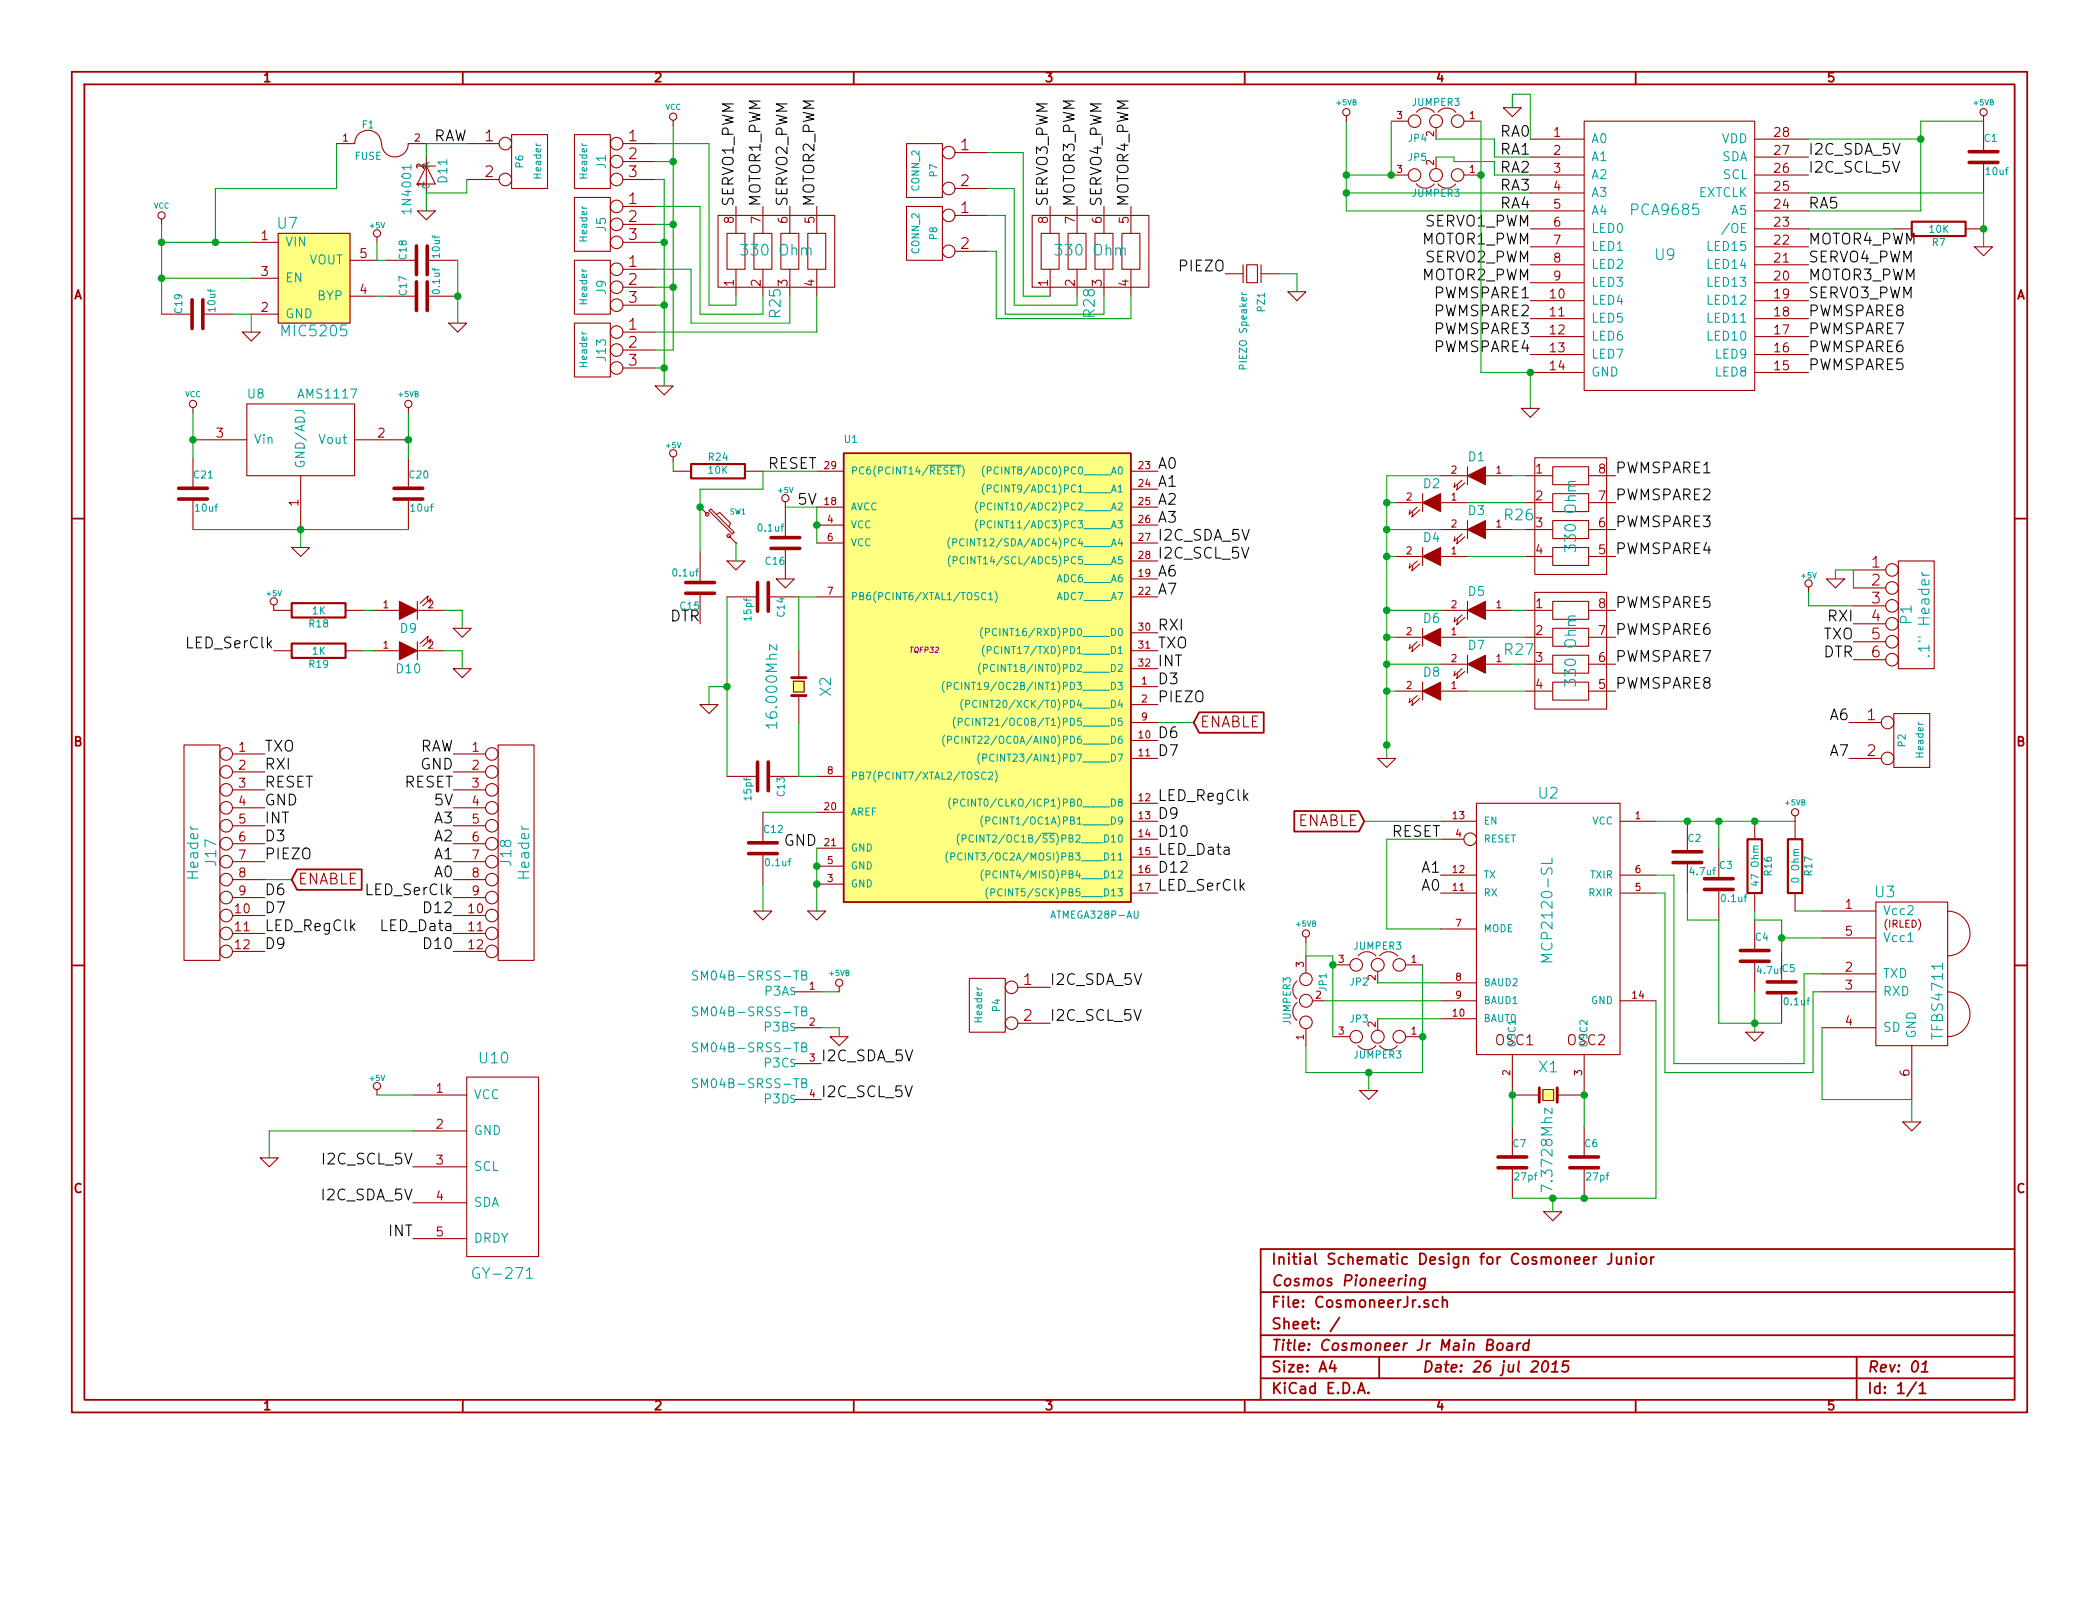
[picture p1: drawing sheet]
EESchema Schematic File Version 2
LIBS:CosmoneerJr
LIBS:diode
LIBS:CosmoneerJr-cache
EELAYER 27 0
EELAYER END
$Descr A4 11693 8268
encoding utf-8
Sheet 1 1
Title "Cosmoneer Jr Main Board"
Date "26 jul 2015"
Rev "01"
Comp "Cosmos Pioneering"
Comment1 "Initial Schematic Design for Cosmoneer Junior"
Comment2 ""
Comment3 ""
Comment4 ""
$EndDescr
$Comp
L MIC5205 U7
U 1 1
P 1750 1550
F 0 "U7" H 1600 1850 60  0000 C CNN
F 1 "MIC5205" H 1750 1250 60  0000 C CNN
F 2 "~" H 1750 1550 60  0000 C CNN
F 3 "~" H 1750 1550 60  0000 C CNN
	1    1750 1550
	1    0    0    -1  
$EndComp
$Comp
L C C7
U 1 1
P 8425 6475
F 0 "C7" H 8425 6575 40  0000 L CNN
F 1 "27pf" H 8431 6390 40  0000 L CNN
F 2 "~" H 8463 6325 30  0000 C CNN
F 3 "~" H 8425 6475 60  0000 C CNN
	1    8425 6475
	1    0    0    -1  
$EndComp
$Comp
L LED D1
U 1 1
P 8225 2650
F 0 "D1" H 8225 2750 50  0000 C CNN
F 1 "LED" H 8225 2550 50  0001 C CNN
F 2 "~" H 8225 2650 60  0000 C CNN
F 3 "~" H 8225 2650 60  0000 C CNN
	1    8225 2650
	-1   0    0    -1  
$EndComp
$Comp
L CONN_3 J1
U 1 1
P 3300 900
F 0 "J1" V 3250 900 50  0000 C CNN
F 1 "Header" V 3350 900 40  0000 C CNN
F 2 "" H 3300 900 60  0000 C CNN
F 3 "" H 3300 900 60  0000 C CNN
	1    3300 900 
	-1   0    0    -1  
$EndComp
$Comp
L PCA9685 U9
U 1 1
P 9275 1425
F 0 "U9" H 9275 1425 60  0000 C CNN
F 1 "PCA9685" H 9275 1675 60  0000 C CNN
F 2 "" H 9275 1425 60  0000 C CNN
F 3 "" H 9275 1425 60  0000 C CNN
	1    9275 1425
	1    0    0    -1  
$EndComp
$Comp
L CONN_6 P1
U 1 1
P 10675 3425
F 0 "P1" V 10625 3425 60  0000 C CNN
F 1 ".1\" Header" V 10725 3425 60  0000 C CNN
F 2 "" H 10675 3425 60  0000 C CNN
F 3 "" H 10675 3425 60  0000 C CNN
	1    10675 3425
	1    0    0    -1  
$EndComp
$Comp
L PIEZO PZ1
U 1 1
P 6975 1525
F 0 "PZ1" H 7075 1575 40  0000 L CNN
F 1 "PIEZO Speaker" H 7075 1475 40  0000 L CNN
F 2 "" H 6975 1525 60  0000 C CNN
F 3 "" H 6975 1525 60  0000 C CNN
	1    6975 1525
	0    1    1    0   
$EndComp
$Comp
L SW_PUSH_SMALL SW1
U 1 1
P 4000 2925
F 0 "SW1" H 4111 2996 30  0000 C CNN
F 1 "SW_PUSH_SMALL" H 4000 2846 30  0001 C CNN
F 2 "~" H 4000 2925 60  0000 C CNN
F 3 "~" H 4000 2925 60  0000 C CNN
	1    4000 2925
	1    0    0    -1  
$EndComp
$Comp
L SM04B-SRSS-TB P3
U 1 1
P 4475 5525
F 0 "P3" H 4575 5495 50  0000 L BNN
F 1 "SM04B-SRSS-TB" H 4445 5580 50  0000 L BNN
F 2 "con-jst2-SM04B-SRSS-TB" H 4475 5675 50  0001 C CNN
F 3 "" H 4475 5525 60  0000 C CNN
	1    4475 5525
	-1   0    0    -1  
$EndComp
$Comp
L SM04B-SRSS-TB P3
U 2 1
P 4475 5725
F 0 "P3" H 4575 5695 50  0000 L BNN
F 1 "SM04B-SRSS-TB" H 4445 5780 50  0000 L BNN
F 2 "con-jst2-SM04B-SRSS-TB" H 4475 5875 50  0001 C CNN
F 3 "" H 4475 5725 60  0000 C CNN
	2    4475 5725
	-1   0    0    -1  
$EndComp
$Comp
L SM04B-SRSS-TB P3
U 3 1
P 4475 5925
F 0 "P3" H 4575 5895 50  0000 L BNN
F 1 "SM04B-SRSS-TB" H 4445 5980 50  0000 L BNN
F 2 "con-jst2-SM04B-SRSS-TB" H 4475 6075 50  0001 C CNN
F 3 "" H 4475 5925 60  0000 C CNN
	3    4475 5925
	-1   0    0    -1  
$EndComp
$Comp
L SM04B-SRSS-TB P3
U 4 1
P 4475 6125
F 0 "P3" H 4575 6095 50  0000 L BNN
F 1 "SM04B-SRSS-TB" H 4445 6180 50  0000 L BNN
F 2 "con-jst2-SM04B-SRSS-TB" H 4475 6275 50  0001 C CNN
F 3 "" H 4475 6125 60  0000 C CNN
	4    4475 6125
	-1   0    0    -1  
$EndComp
$Comp
L AMS1117 U8
U 1 1
P 1675 2450
F 0 "U8" H 1425 2700 50  0000 C CNN
F 1 "AMS1117" H 1825 2700 50  0000 C CNN
F 2 "" V 1625 2200 60  0000 C CNN
F 3 "" V 1625 2200 60  0000 C CNN
	1    1675 2450
	1    0    0    -1  
$EndComp
$Comp
L ATMEGA328P-AU U1
U 1 1
P 5450 3725
F 0 "U1" H 4700 4975 40  0000 L BNN
F 1 "ATMEGA328P-AU" H 5850 2325 40  0000 L BNN
F 2 "TQFP32" H 5150 3825 30  0000 C CIN
F 3 "" H 5150 3825 60  0000 C CNN
	1    5450 3725
	1    0    0    -1  
$EndComp
$Comp
L CRYSTAL2 X1
U 1 1
P 8625 6100
F 0 "X1" H 8625 6250 60  0000 C CNN
F 1 "7.3728Mhz" V 8625 5793 60  0000 C CNN
F 2 "~" H 8845 6200 60  0000 C CNN
F 3 "~" H 8845 6200 60  0000 C CNN
	1    8625 6100
	1    0    0    -1  
$EndComp
$Comp
L CRYSTAL2 X2
U 1 1
P 4450 3825
F 0 "X2" H 4450 3975 60  0000 C CNN
F 1 "16.000Mhz" H 4450 3675 60  0000 C CNN
F 2 "~" H 4670 3925 60  0000 C CNN
F 3 "~" H 4670 3925 60  0000 C CNN
	1    4450 3825
	0    1    1    0   
$EndComp
$Comp
L C C14
U 1 1
P 4250 3325
F 0 "C14" H 4250 3425 40  0000 L CNN
F 1 "15pf" H 4256 3240 40  0000 L CNN
F 2 "~" H 4288 3175 30  0000 C CNN
F 3 "~" H 4250 3325 60  0000 C CNN
	1    4250 3325
	0    1    1    0   
$EndComp
$Comp
L C C13
U 1 1
P 4250 4325
F 0 "C13" H 4250 4425 40  0000 L CNN
F 1 "15pf" H 4256 4240 40  0000 L CNN
F 2 "~" H 4288 4175 30  0000 C CNN
F 3 "~" H 4250 4325 60  0000 C CNN
	1    4250 4325
	0    1    1    0   
$EndComp
$Comp
L GND #PWR01
U 1 1
P 3950 3925
F 0 "#PWR01" H 3950 3925 30  0001 C CNN
F 1 "GND" H 3950 3855 30  0001 C CNN
F 2 "" H 3950 3925 60  0000 C CNN
F 3 "" H 3950 3925 60  0000 C CNN
	1    3950 3925
	1    0    0    -1  
$EndComp
$Comp
L TFBS4711 U3
U 1 1
P 10700 5425
F 0 "U3" H 10500 5875 60  0000 C CNN
F 1 "TFBS4711" V 10800 5275 60  0000 C CNN
F 2 "~" H 10800 5275 60  0000 C CNN
F 3 "~" H 10800 5275 60  0000 C CNN
	1    10700 5425
	1    0    0    -1  
$EndComp
$Comp
L LED D2
U 1 1
P 7975 2800
F 0 "D2" H 7975 2900 50  0000 C CNN
F 1 "LED" H 7975 2700 50  0001 C CNN
F 2 "~" H 7975 2800 60  0000 C CNN
F 3 "~" H 7975 2800 60  0000 C CNN
	1    7975 2800
	-1   0    0    -1  
$EndComp
$Comp
L LED D3
U 1 1
P 8225 2950
F 0 "D3" H 8225 3050 50  0000 C CNN
F 1 "LED" H 8225 2850 50  0001 C CNN
F 2 "~" H 8225 2950 60  0000 C CNN
F 3 "~" H 8225 2950 60  0000 C CNN
	1    8225 2950
	-1   0    0    -1  
$EndComp
$Comp
L LED D4
U 1 1
P 7975 3100
F 0 "D4" H 7975 3200 50  0000 C CNN
F 1 "LED" H 7975 3000 50  0001 C CNN
F 2 "~" H 7975 3100 60  0000 C CNN
F 3 "~" H 7975 3100 60  0000 C CNN
	1    7975 3100
	-1   0    0    -1  
$EndComp
$Comp
L LED D5
U 1 1
P 8225 3400
F 0 "D5" H 8225 3500 50  0000 C CNN
F 1 "LED" H 8225 3300 50  0001 C CNN
F 2 "~" H 8225 3400 60  0000 C CNN
F 3 "~" H 8225 3400 60  0000 C CNN
	1    8225 3400
	-1   0    0    -1  
$EndComp
$Comp
L LED D6
U 1 1
P 7975 3550
F 0 "D6" H 7975 3650 50  0000 C CNN
F 1 "LED" H 7975 3450 50  0001 C CNN
F 2 "~" H 7975 3550 60  0000 C CNN
F 3 "~" H 7975 3550 60  0000 C CNN
	1    7975 3550
	-1   0    0    -1  
$EndComp
$Comp
L LED D7
U 1 1
P 8225 3700
F 0 "D7" H 8225 3800 50  0000 C CNN
F 1 "LED" H 8225 3600 50  0001 C CNN
F 2 "~" H 8225 3700 60  0000 C CNN
F 3 "~" H 8225 3700 60  0000 C CNN
	1    8225 3700
	-1   0    0    -1  
$EndComp
$Comp
L LED D8
U 1 1
P 7975 3850
F 0 "D8" H 7975 3950 50  0000 C CNN
F 1 "LED" H 7975 3750 50  0001 C CNN
F 2 "~" H 7975 3850 60  0000 C CNN
F 3 "~" H 7975 3850 60  0000 C CNN
	1    7975 3850
	-1   0    0    -1  
$EndComp
$Comp
L GND #PWR02
U 1 1
P 7725 4225
F 0 "#PWR02" H 7725 4225 30  0001 C CNN
F 1 "GND" H 7725 4155 30  0001 C CNN
F 2 "" H 7725 4225 60  0000 C CNN
F 3 "" H 7725 4225 60  0000 C CNN
	1    7725 4225
	1    0    0    -1  
$EndComp
Text Label 6450 4775 0    60   ~ 0
LED_Data
Text Label 6450 4475 0    60   ~ 0
LED_RegClk
Text Label 6450 4975 0    60   ~ 0
LED_SerClk
$Comp
L C C6
U 1 1
P 8825 6475
F 0 "C6" H 8825 6575 40  0000 L CNN
F 1 "27pf" H 8831 6390 40  0000 L CNN
F 2 "~" H 8863 6325 30  0000 C CNN
F 3 "~" H 8825 6475 60  0000 C CNN
	1    8825 6475
	1    0    0    -1  
$EndComp
$Comp
L R R16
U 1 1
P 9775 4825
F 0 "R16" V 9855 4825 40  0000 C CNN
F 1 "47 Ohm" V 9782 4826 40  0000 C CNN
F 2 "~" V 9705 4825 30  0000 C CNN
F 3 "~" H 9775 4825 30  0000 C CNN
	1    9775 4825
	1    0    0    -1  
$EndComp
$Comp
L JUMPER3 JP1
U 1 1
P 7275 5575
F 0 "JP1" H 7325 5475 40  0000 L CNN
F 1 "JUMPER3" H 7275 5675 40  0000 C CNN
F 2 "~" H 7275 5575 60  0000 C CNN
F 3 "~" H 7275 5575 60  0000 C CNN
	1    7275 5575
	0    -1   -1   0   
$EndComp
$Comp
L GND #PWR03
U 1 1
P 7625 6075
F 0 "#PWR03" H 7625 6075 30  0001 C CNN
F 1 "GND" H 7625 6005 30  0001 C CNN
F 2 "" H 7625 6075 60  0000 C CNN
F 3 "" H 7625 6075 60  0000 C CNN
	1    7625 6075
	1    0    0    -1  
$EndComp
$Comp
L GND #PWR04
U 1 1
P 8650 6750
F 0 "#PWR04" H 8650 6750 30  0001 C CNN
F 1 "GND" H 8650 6680 30  0001 C CNN
F 2 "" H 8650 6750 60  0000 C CNN
F 3 "" H 8650 6750 60  0000 C CNN
	1    8650 6750
	1    0    0    -1  
$EndComp
$Comp
L GND #PWR05
U 1 1
P 10650 6250
F 0 "#PWR05" H 10650 6250 30  0001 C CNN
F 1 "GND" H 10650 6180 30  0001 C CNN
F 2 "" H 10650 6250 60  0000 C CNN
F 3 "" H 10650 6250 60  0000 C CNN
	1    10650 6250
	1    0    0    -1  
$EndComp
$Comp
L C C4
U 1 1
P 9775 5325
F 0 "C4" H 9775 5425 40  0000 L CNN
F 1 "4.7uf" H 9781 5240 40  0000 L CNN
F 2 "~" H 9813 5175 30  0000 C CNN
F 3 "~" H 9775 5325 60  0000 C CNN
	1    9775 5325
	1    0    0    -1  
$EndComp
$Comp
L C C5
U 1 1
P 9925 5500
F 0 "C5" H 9925 5600 40  0000 L CNN
F 1 "0.1uf" H 9931 5415 40  0000 L CNN
F 2 "~" H 9963 5350 30  0000 C CNN
F 3 "~" H 9925 5500 60  0000 C CNN
	1    9925 5500
	1    0    0    -1  
$EndComp
$Comp
L GND #PWR06
U 1 1
P 9775 5750
F 0 "#PWR06" H 9775 5750 30  0001 C CNN
F 1 "GND" H 9775 5680 30  0001 C CNN
F 2 "" H 9775 5750 60  0000 C CNN
F 3 "" H 9775 5750 60  0000 C CNN
	1    9775 5750
	1    0    0    -1  
$EndComp
$Comp
L R R17
U 1 1
P 10000 4825
F 0 "R17" V 10080 4825 40  0000 C CNN
F 1 "0 Ohm" V 10007 4826 40  0000 C CNN
F 2 "~" V 9930 4825 30  0000 C CNN
F 3 "~" H 10000 4825 30  0000 C CNN
	1    10000 4825
	1    0    0    -1  
$EndComp
$Comp
L JUMPER3 JP2
U 1 1
P 7675 5375
F 0 "JP2" H 7725 5275 40  0000 L CNN
F 1 "JUMPER3" H 7675 5475 40  0000 C CNN
F 2 "~" H 7675 5375 60  0000 C CNN
F 3 "~" H 7675 5375 60  0000 C CNN
	1    7675 5375
	-1   0    0    -1  
$EndComp
$Comp
L JUMPER3 JP3
U 1 1
P 7675 5775
F 0 "JP3" H 7725 5675 40  0000 L CNN
F 1 "JUMPER3" H 7675 5875 40  0000 C CNN
F 2 "~" H 7675 5775 60  0000 C CNN
F 3 "~" H 7675 5775 60  0000 C CNN
	1    7675 5775
	-1   0    0    1   
$EndComp
$Comp
L C C2
U 1 1
P 9400 4775
F 0 "C2" H 9400 4875 40  0000 L CNN
F 1 "4.7uf" H 9406 4690 40  0000 L CNN
F 2 "~" H 9438 4625 30  0000 C CNN
F 3 "~" H 9400 4775 60  0000 C CNN
	1    9400 4775
	1    0    0    -1  
$EndComp
$Comp
L C C3
U 1 1
P 9575 4925
F 0 "C3" H 9575 5025 40  0000 L CNN
F 1 "0.1uf" H 9581 4840 40  0000 L CNN
F 2 "~" H 9613 4775 30  0000 C CNN
F 3 "~" H 9575 4925 60  0000 C CNN
	1    9575 4925
	1    0    0    -1  
$EndComp
Text Label 8025 4875 2    60   ~ 0
A1
Text Label 8025 4975 2    60   ~ 0
A0
Text Label 8025 4675 2    60   ~ 0
RESET
$Comp
L C C15
U 1 1
P 3900 3275
F 0 "C15" H 3900 3375 40  0000 L CNN
F 1 "0.1uf" H 3906 3190 40  0000 L CNN
F 2 "~" H 3938 3125 30  0000 C CNN
F 3 "~" H 3900 3275 60  0000 C CNN
	1    3900 3275
	-1   0    0    1   
$EndComp
$Comp
L C C12
U 1 1
P 4250 4725
F 0 "C12" H 4250 4825 40  0000 L CNN
F 1 "0.1uf" H 4256 4640 40  0000 L CNN
F 2 "~" H 4288 4575 30  0000 C CNN
F 3 "~" H 4250 4725 60  0000 C CNN
	1    4250 4725
	1    0    0    -1  
$EndComp
$Comp
L R R24
U 1 1
P 4000 2625
F 0 "R24" V 4080 2625 40  0000 C CNN
F 1 "10K" V 4007 2626 40  0000 C CNN
F 2 "~" V 3930 2625 30  0000 C CNN
F 3 "~" H 4000 2625 30  0000 C CNN
	1    4000 2625
	0    -1   -1   0   
$EndComp
$Comp
L +5V #PWR07
U 1 1
P 4375 2825
F 0 "#PWR07" H 4375 2915 20  0001 C CNN
F 1 "+5V" H 4375 2915 30  0000 C CNN
F 2 "" H 4375 2825 60  0000 C CNN
F 3 "" H 4375 2825 60  0000 C CNN
	1    4375 2825
	1    0    0    -1  
$EndComp
Text Label 4550 2625 2    60   ~ 0
RESET
$Comp
L GND #PWR08
U 1 1
P 4550 5075
F 0 "#PWR08" H 4550 5075 30  0001 C CNN
F 1 "GND" H 4550 5005 30  0001 C CNN
F 2 "" H 4550 5075 60  0000 C CNN
F 3 "" H 4550 5075 60  0000 C CNN
	1    4550 5075
	1    0    0    -1  
$EndComp
$Comp
L GND #PWR09
U 1 1
P 4250 5075
F 0 "#PWR09" H 4250 5075 30  0001 C CNN
F 1 "GND" H 4250 5005 30  0001 C CNN
F 2 "" H 4250 5075 60  0000 C CNN
F 3 "" H 4250 5075 60  0000 C CNN
	1    4250 5075
	1    0    0    -1  
$EndComp
$Comp
L GND #PWR010
U 1 1
P 4100 3125
F 0 "#PWR010" H 4100 3125 30  0001 C CNN
F 1 "GND" H 4100 3055 30  0001 C CNN
F 2 "" H 4100 3125 60  0000 C CNN
F 3 "" H 4100 3125 60  0000 C CNN
	1    4100 3125
	1    0    0    -1  
$EndComp
Text Label 3900 3475 2    60   ~ 0
DTR
$Comp
L GND #PWR011
U 1 1
P 4375 3225
F 0 "#PWR011" H 4375 3225 30  0001 C CNN
F 1 "GND" H 4375 3155 30  0001 C CNN
F 2 "" H 4375 3225 60  0000 C CNN
F 3 "" H 4375 3225 60  0000 C CNN
	1    4375 3225
	1    0    0    -1  
$EndComp
$Comp
L +5V #PWR012
U 1 1
P 3750 2575
F 0 "#PWR012" H 3750 2665 20  0001 C CNN
F 1 "+5V" H 3750 2665 30  0000 C CNN
F 2 "" H 3750 2575 60  0000 C CNN
F 3 "" H 3750 2575 60  0000 C CNN
	1    3750 2575
	1    0    0    -1  
$EndComp
$Comp
L GND #PWR013
U 1 1
P 7225 1625
F 0 "#PWR013" H 7225 1625 30  0001 C CNN
F 1 "GND" H 7225 1555 30  0001 C CNN
F 2 "" H 7225 1625 60  0000 C CNN
F 3 "" H 7225 1625 60  0000 C CNN
	1    7225 1625
	1    0    0    -1  
$EndComp
Text Label 6825 1525 2    60   ~ 0
PIEZO
Text Label 6450 3925 0    60   ~ 0
PIEZO
Text Label 6450 3025 0    60   ~ 0
I2C_SDA_5V
Text Label 6450 3125 0    60   ~ 0
I2C_SCL_5V
$Comp
L LED D10
U 1 1
P 2275 3625
F 0 "D10" H 2275 3725 50  0000 C CNN
F 1 "LED" H 2275 3525 50  0001 C CNN
F 2 "~" H 2275 3625 60  0000 C CNN
F 3 "~" H 2275 3625 60  0000 C CNN
	1    2275 3625
	1    0    0    1   
$EndComp
$Comp
L GND #PWR014
U 1 1
P 2575 3725
F 0 "#PWR014" H 2575 3725 30  0001 C CNN
F 1 "GND" H 2575 3655 30  0001 C CNN
F 2 "" H 2575 3725 60  0000 C CNN
F 3 "" H 2575 3725 60  0000 C CNN
	1    2575 3725
	1    0    0    -1  
$EndComp
$Comp
L R R19
U 1 1
P 1775 3625
F 0 "R19" V 1855 3625 40  0000 C CNN
F 1 "1K" V 1782 3626 40  0000 C CNN
F 2 "~" V 1705 3625 30  0000 C CNN
F 3 "~" H 1775 3625 30  0000 C CNN
	1    1775 3625
	0    1    1    0   
$EndComp
Text Label 1525 3625 2    60   ~ 0
LED_SerClk
Text GLabel 7600 4575 0    60   Input ~ 0
ENABLE
$Comp
L MCP2120-SL U2
U 1 1
P 8525 5075
F 0 "U2" H 8625 5725 60  0000 C CNN
F 1 "MCP2120-SL" V 8625 5075 60  0000 C CNN
F 2 "" H 8625 5075 60  0000 C CNN
F 3 "" H 8625 5075 60  0000 C CNN
	1    8525 5075
	1    0    0    -1  
$EndComp
Text GLabel 6650 4025 2    60   Input ~ 0
ENABLE
$Comp
L CONN_3 J5
U 1 1
P 3300 1250
F 0 "J5" V 3250 1250 50  0000 C CNN
F 1 "Header" V 3350 1250 40  0000 C CNN
F 2 "" H 3300 1250 60  0000 C CNN
F 3 "" H 3300 1250 60  0000 C CNN
	1    3300 1250
	-1   0    0    -1  
$EndComp
$Comp
L CONN_3 J9
U 1 1
P 3300 1600
F 0 "J9" V 3250 1600 50  0000 C CNN
F 1 "Header" V 3350 1600 40  0000 C CNN
F 2 "" H 3300 1600 60  0000 C CNN
F 3 "" H 3300 1600 60  0000 C CNN
	1    3300 1600
	-1   0    0    -1  
$EndComp
$Comp
L CONN_3 J13
U 1 1
P 3300 1950
F 0 "J13" V 3250 1950 50  0000 C CNN
F 1 "Header" V 3350 1950 40  0000 C CNN
F 2 "" H 3300 1950 60  0000 C CNN
F 3 "" H 3300 1950 60  0000 C CNN
	1    3300 1950
	-1   0    0    -1  
$EndComp
Text Label 6450 3725 0    60   ~ 0
INT
$Comp
L C C18
U 1 1
P 2350 1450
F 0 "C18" H 2350 1550 40  0000 L CNN
F 1 "10uf" H 2356 1365 40  0000 L CNN
F 2 "~" H 2388 1300 30  0000 C CNN
F 3 "~" H 2350 1450 60  0000 C CNN
	1    2350 1450
	0    -1   -1   0   
$EndComp
$Comp
L C C17
U 1 1
P 2350 1650
F 0 "C17" H 2350 1750 40  0000 L CNN
F 1 "0.1uf" H 2356 1565 40  0000 L CNN
F 2 "~" H 2388 1500 30  0000 C CNN
F 3 "~" H 2350 1650 60  0000 C CNN
	1    2350 1650
	0    -1   -1   0   
$EndComp
$Comp
L GND #PWR015
U 1 1
P 2550 1800
F 0 "#PWR015" H 2550 1800 30  0001 C CNN
F 1 "GND" H 2550 1730 30  0001 C CNN
F 2 "" H 2550 1800 60  0000 C CNN
F 3 "" H 2550 1800 60  0000 C CNN
	1    2550 1800
	1    0    0    -1  
$EndComp
$Comp
L C C19
U 1 1
P 1100 1750
F 0 "C19" H 1100 1850 40  0000 L CNN
F 1 "10uf" H 1106 1665 40  0000 L CNN
F 2 "~" H 1138 1600 30  0000 C CNN
F 3 "~" H 1100 1750 60  0000 C CNN
	1    1100 1750
	0    -1   -1   0   
$EndComp
$Comp
L GND #PWR016
U 1 1
P 1400 1850
F 0 "#PWR016" H 1400 1850 30  0001 C CNN
F 1 "GND" H 1400 1780 30  0001 C CNN
F 2 "" H 1400 1850 60  0000 C CNN
F 3 "" H 1400 1850 60  0000 C CNN
	1    1400 1850
	1    0    0    -1  
$EndComp
$Comp
L VCC #PWR017
U 1 1
P 900 1250
F 0 "#PWR017" H 900 1350 30  0001 C CNN
F 1 "VCC" H 900 1350 30  0000 C CNN
F 2 "" H 900 1250 60  0000 C CNN
F 3 "" H 900 1250 60  0000 C CNN
	1    900  1250
	1    0    0    -1  
$EndComp
$Comp
L C C21
U 1 1
P 1075 2750
F 0 "C21" H 1075 2850 40  0000 L CNN
F 1 "10uf" H 1081 2665 40  0000 L CNN
F 2 "~" H 1113 2600 30  0000 C CNN
F 3 "~" H 1075 2750 60  0000 C CNN
	1    1075 2750
	1    0    0    -1  
$EndComp
$Comp
L C C20
U 1 1
P 2275 2750
F 0 "C20" H 2275 2850 40  0000 L CNN
F 1 "10uf" H 2281 2665 40  0000 L CNN
F 2 "~" H 2313 2600 30  0000 C CNN
F 3 "~" H 2275 2750 60  0000 C CNN
	1    2275 2750
	1    0    0    -1  
$EndComp
$Comp
L GND #PWR018
U 1 1
P 1675 3050
F 0 "#PWR018" H 1675 3050 30  0001 C CNN
F 1 "GND" H 1675 2980 30  0001 C CNN
F 2 "" H 1675 3050 60  0000 C CNN
F 3 "" H 1675 3050 60  0000 C CNN
	1    1675 3050
	1    0    0    -1  
$EndComp
$Comp
L VCC #PWR019
U 1 1
P 1075 2300
F 0 "#PWR019" H 1075 2400 30  0001 C CNN
F 1 "VCC" H 1075 2400 30  0000 C CNN
F 2 "" H 1075 2300 60  0000 C CNN
F 3 "" H 1075 2300 60  0000 C CNN
	1    1075 2300
	1    0    0    -1  
$EndComp
$Comp
L +5V #PWR020
U 1 1
P 2100 1350
F 0 "#PWR020" H 2100 1440 20  0001 C CNN
F 1 "+5V" H 2100 1440 30  0000 C CNN
F 2 "" H 2100 1350 60  0000 C CNN
F 3 "" H 2100 1350 60  0000 C CNN
	1    2100 1350
	1    0    0    -1  
$EndComp
$Comp
L RES_NET4 R25
U 1 1
P 4325 1400
F 0 "R25" V 4325 1110 60  0000 C CNN
F 1 "330 Ohm" H 4325 1400 60  0000 C CNN
F 2 "" H 4325 1400 60  0000 C CNN
F 3 "" H 4325 1400 60  0000 C CNN
	1    4325 1400
	1    0    0    -1  
$EndComp
$Comp
L GND #PWR021
U 1 1
P 3700 2150
F 0 "#PWR021" H 3700 2150 30  0001 C CNN
F 1 "GND" H 3700 2080 30  0001 C CNN
F 2 "" H 3700 2150 60  0000 C CNN
F 3 "" H 3700 2150 60  0000 C CNN
	1    3700 2150
	1    0    0    -1  
$EndComp
Text Label 4100 1150 1    60   ~ 0
SERVO1_PWM
Text Label 4250 1150 1    60   ~ 0
MOTOR1_PWM
Text Label 9000 2650 0    60   ~ 0
PWMSPARE1
Text Label 9000 2800 0    60   ~ 0
PWMSPARE2
$Comp
L RES_NET4 R26
U 1 1
P 8750 2875
F 0 "R26" V 8750 2586 60  0000 C CNN
F 1 "330 Ohm" H 8750 2875 60  0000 C CNN
F 2 "" H 8750 2875 60  0000 C CNN
F 3 "" H 8750 2875 60  0000 C CNN
	1    8750 2875
	0    1    1    0   
$EndComp
Text Label 4400 1150 1    60   ~ 0
SERVO2_PWM
Text Label 4550 1150 1    60   ~ 0
MOTOR2_PWM
Text Label 9000 2950 0    60   ~ 0
PWMSPARE3
Text Label 9000 3100 0    60   ~ 0
PWMSPARE4
$Comp
L VCC #PWR022
U 1 1
P 3750 700
F 0 "#PWR022" H 3750 800 30  0001 C CNN
F 1 "VCC" H 3750 800 30  0000 C CNN
F 2 "" H 3750 700 60  0000 C CNN
F 3 "" H 3750 700 60  0000 C CNN
	1    3750 700 
	1    0    0    -1  
$EndComp
$Comp
L RES_NET4 R27
U 1 1
P 8750 3625
F 0 "R27" V 8750 3336 60  0000 C CNN
F 1 "330 Ohm" H 8750 3625 60  0000 C CNN
F 2 "" H 8750 3625 60  0000 C CNN
F 3 "" H 8750 3625 60  0000 C CNN
	1    8750 3625
	0    1    1    0   
$EndComp
Text Label 9000 3400 0    60   ~ 0
PWMSPARE5
Text Label 9000 3550 0    60   ~ 0
PWMSPARE6
Text Label 9000 3700 0    60   ~ 0
PWMSPARE7
Text Label 9000 3850 0    60   ~ 0
PWMSPARE8
Text Label 8525 1275 2    60   ~ 0
SERVO1_PWM
Text Label 8525 1375 2    60   ~ 0
MOTOR1_PWM
Text Label 8525 1675 2    60   ~ 0
PWMSPARE1
Text Label 8525 1775 2    60   ~ 0
PWMSPARE2
Text Label 8525 1475 2    60   ~ 0
SERVO2_PWM
Text Label 8525 1575 2    60   ~ 0
MOTOR2_PWM
Text Label 8525 1875 2    60   ~ 0
PWMSPARE3
Text Label 8525 1975 2    60   ~ 0
PWMSPARE4
Text Label 10075 1675 0    60   ~ 0
SERVO3_PWM
Text Label 10075 1575 0    60   ~ 0
MOTOR3_PWM
Text Label 10075 2075 0    60   ~ 0
PWMSPARE5
Text Label 10075 1975 0    60   ~ 0
PWMSPARE6
Text Label 10075 1475 0    60   ~ 0
SERVO4_PWM
Text Label 10075 1375 0    60   ~ 0
MOTOR4_PWM
Text Label 10075 1875 0    60   ~ 0
PWMSPARE7
Text Label 10075 1775 0    60   ~ 0
PWMSPARE8
$Comp
L GND #PWR023
U 1 1
P 8525 2275
F 0 "#PWR023" H 8525 2275 30  0001 C CNN
F 1 "GND" H 8525 2205 30  0001 C CNN
F 2 "" H 8525 2275 60  0000 C CNN
F 3 "" H 8525 2275 60  0000 C CNN
	1    8525 2275
	1    0    0    -1  
$EndComp
$Comp
L C C1
U 1 1
P 11050 875
F 0 "C1" H 11050 975 40  0000 L CNN
F 1 "10uf" H 11056 790 40  0000 L CNN
F 2 "~" H 11088 725 30  0000 C CNN
F 3 "~" H 11050 875 60  0000 C CNN
	1    11050 875 
	1    0    0    -1  
$EndComp
$Comp
L GND #PWR024
U 1 1
P 11050 1375
F 0 "#PWR024" H 11050 1375 30  0001 C CNN
F 1 "GND" H 11050 1305 30  0001 C CNN
F 2 "" H 11050 1375 60  0000 C CNN
F 3 "" H 11050 1375 60  0000 C CNN
	1    11050 1375
	1    0    0    -1  
$EndComp
Text Label 10075 875  0    60   ~ 0
I2C_SDA_5V
Text Label 10075 975  0    60   ~ 0
I2C_SCL_5V
$Comp
L C C16
U 1 1
P 4375 3025
F 0 "C16" H 4375 3125 40  0000 L CNN
F 1 "0.1uf" H 4381 2940 40  0000 L CNN
F 2 "~" H 4413 2875 30  0000 C CNN
F 3 "~" H 4375 3025 60  0000 C CNN
	1    4375 3025
	-1   0    0    1   
$EndComp
Text Label 6450 3525 0    60   ~ 0
RXI
Text Label 6450 3625 0    60   ~ 0
TXO
Text Label 4550 4725 2    60   ~ 0
GND
Text Label 10325 3475 2    60   ~ 0
RXI
Text Label 10325 3575 2    60   ~ 0
TXO
Text Label 10325 3675 2    60   ~ 0
DTR
$Comp
L GND #PWR025
U 1 1
P 10225 3225
F 0 "#PWR025" H 10225 3225 30  0001 C CNN
F 1 "GND" H 10225 3155 30  0001 C CNN
F 2 "" H 10225 3225 60  0000 C CNN
F 3 "" H 10225 3225 60  0000 C CNN
	1    10225 3225
	-1   0    0    -1  
$EndComp
$Comp
L +5V #PWR026
U 1 1
P 10075 3300
F 0 "#PWR026" H 10075 3390 20  0001 C CNN
F 1 "+5V" H 10075 3390 30  0000 C CNN
F 2 "" H 10075 3300 60  0000 C CNN
F 3 "" H 10075 3300 60  0000 C CNN
	1    10075 3300
	-1   0    0    -1  
$EndComp
$Comp
L GND #PWR027
U 1 1
P 4675 5775
F 0 "#PWR027" H 4675 5775 30  0001 C CNN
F 1 "GND" H 4675 5705 30  0001 C CNN
F 2 "" H 4675 5775 60  0000 C CNN
F 3 "" H 4675 5775 60  0000 C CNN
	1    4675 5775
	1    0    0    -1  
$EndComp
Text Label 4575 5925 0    60   ~ 0
I2C_SDA_5V
Text Label 4575 6125 0    60   ~ 0
I2C_SCL_5V
$Comp
L CONN_2 P6
U 1 1
P 2950 900
F 0 "P6" V 2900 900 40  0000 C CNN
F 1 "Header" V 3000 900 40  0000 C CNN
F 2 "" H 2950 900 60  0000 C CNN
F 3 "" H 2950 900 60  0000 C CNN
	1    2950 900 
	1    0    0    -1  
$EndComp
$Comp
L CONN_2 P4
U 1 1
P 5500 5600
F 0 "P4" V 5450 5600 40  0000 C CNN
F 1 "Header" V 5550 5600 40  0000 C CNN
F 2 "" H 5500 5600 60  0000 C CNN
F 3 "" H 5500 5600 60  0000 C CNN
	1    5500 5600
	-1   0    0    -1  
$EndComp
$Comp
L CONN_2 P2
U 1 1
P 10650 4125
F 0 "P2" V 10600 4125 40  0000 C CNN
F 1 "Header" V 10700 4125 40  0000 C CNN
F 2 "" H 10650 4125 60  0000 C CNN
F 3 "" H 10650 4125 60  0000 C CNN
	1    10650 4125
	1    0    0    -1  
$EndComp
Text Label 5850 5500 0    60   ~ 0
I2C_SDA_5V
Text Label 5850 5700 0    60   ~ 0
I2C_SCL_5V
Text Label 6450 3225 0    60   ~ 0
A6
Text Label 6450 3325 0    60   ~ 0
A7
Text Label 10300 4025 2    60   ~ 0
A6
Text Label 10300 4225 2    60   ~ 0
A7
$Comp
L CONN_12 J18
U 1 1
P 2875 4750
F 0 "J18" V 2825 4750 60  0000 C CNN
F 1 "Header" V 2925 4750 60  0000 C CNN
F 2 "" H 2875 4750 60  0000 C CNN
F 3 "" H 2875 4750 60  0000 C CNN
	1    2875 4750
	1    0    0    -1  
$EndComp
$Comp
L CONN_12 J17
U 1 1
P 1125 4750
F 0 "J17" V 1075 4750 60  0000 C CNN
F 1 "Header" V 1175 4750 60  0000 C CNN
F 2 "" H 1125 4750 60  0000 C CNN
F 3 "" H 1125 4750 60  0000 C CNN
	1    1125 4750
	-1   0    0    -1  
$EndComp
$Comp
L LED D9
U 1 1
P 2275 3400
F 0 "D9" H 2275 3500 50  0000 C CNN
F 1 "LED" H 2275 3300 50  0001 C CNN
F 2 "~" H 2275 3400 60  0000 C CNN
F 3 "~" H 2275 3400 60  0000 C CNN
	1    2275 3400
	1    0    0    1   
$EndComp
$Comp
L GND #PWR028
U 1 1
P 2575 3500
F 0 "#PWR028" H 2575 3500 30  0001 C CNN
F 1 "GND" H 2575 3430 30  0001 C CNN
F 2 "" H 2575 3500 60  0000 C CNN
F 3 "" H 2575 3500 60  0000 C CNN
	1    2575 3500
	1    0    0    -1  
$EndComp
$Comp
L R R18
U 1 1
P 1775 3400
F 0 "R18" V 1855 3400 40  0000 C CNN
F 1 "1K" V 1782 3401 40  0000 C CNN
F 2 "~" V 1705 3400 30  0000 C CNN
F 3 "~" H 1775 3400 30  0000 C CNN
	1    1775 3400
	0    1    1    0   
$EndComp
$Comp
L +5V #PWR029
U 1 1
P 1525 3400
F 0 "#PWR029" H 1525 3490 20  0001 C CNN
F 1 "+5V" H 1525 3490 30  0000 C CNN
F 2 "" H 1525 3400 60  0000 C CNN
F 3 "" H 1525 3400 60  0000 C CNN
	1    1525 3400
	1    0    0    -1  
$EndComp
Text Label 6450 2925 0    60   ~ 0
A3
Text Label 6450 2825 0    60   ~ 0
A2
Text Label 6450 2725 0    60   ~ 0
A1
Text Label 6450 2625 0    60   ~ 0
A0
Text Label 6450 3825 0    60   ~ 0
D3
Text Label 6450 4125 0    60   ~ 0
D6
Text Label 6450 4225 0    60   ~ 0
D7
Text Label 6450 4575 0    60   ~ 0
D9
Text Label 6450 4675 0    60   ~ 0
D10
Text Label 6450 4875 0    60   ~ 0
D12
Text Label 2525 4400 2    60   ~ 0
RESET
Text Label 2525 4300 2    60   ~ 0
GND
Text Label 4550 2825 2    60   ~ 0
5V
Text Label 2525 4500 2    60   ~ 0
5V
Text Label 2525 4600 2    60   ~ 0
A3
Text Label 2525 4700 2    60   ~ 0
A2
Text Label 2525 4800 2    60   ~ 0
A1
Text Label 2525 4900 2    60   ~ 0
A0
Text Label 2525 5000 2    60   ~ 0
LED_SerClk
Text Label 2525 5100 2    60   ~ 0
D12
Text Label 2525 5200 2    60   ~ 0
LED_Data
Text Label 2525 5300 2    60   ~ 0
D10
Text Label 2525 4200 2    60   ~ 0
RAW
Text Label 1475 4300 0    60   ~ 0
RXI
Text Label 1475 4200 0    60   ~ 0
TXO
Text Label 1475 4400 0    60   ~ 0
RESET
Text Label 1475 4500 0    60   ~ 0
GND
Text Label 1475 4600 0    60   ~ 0
INT
Text Label 1475 4700 0    60   ~ 0
D3
Text Label 1475 4800 0    60   ~ 0
PIEZO
Text GLabel 1625 4900 2    60   Input ~ 0
ENABLE
Text Label 1475 5000 0    60   ~ 0
D6
Text Label 1475 5100 0    60   ~ 0
D7
Text Label 1475 5200 0    60   ~ 0
LED_RegClk
Text Label 1475 5300 0    60   ~ 0
D9
$Comp
L GND #PWR030
U 1 1
P 2375 1175
F 0 "#PWR030" H 2375 1175 30  0001 C CNN
F 1 "GND" H 2375 1105 30  0001 C CNN
F 2 "" H 2375 1175 60  0000 C CNN
F 3 "" H 2375 1175 60  0000 C CNN
	1    2375 1175
	-1   0    0    -1  
$EndComp
Text Label 2600 800  2    60   ~ 0
RAW
Text Label 8525 775  2    60   ~ 0
RA0
Text Label 8525 875  2    60   ~ 0
RA1
Text Label 8525 975  2    60   ~ 0
RA2
Text Label 8525 1075 2    60   ~ 0
RA3
Text Label 8525 1175 2    60   ~ 0
RA4
Text Label 10075 1175 0    60   ~ 0
RA5
$Comp
L R R7
U 1 1
P 10800 1275
F 0 "R7" V 10880 1275 40  0000 C CNN
F 1 "10K" V 10807 1276 40  0000 C CNN
F 2 "~" V 10730 1275 30  0000 C CNN
F 3 "~" H 10800 1275 30  0000 C CNN
	1    10800 1275
	0    1    1    0   
$EndComp
Wire Wire Line
	7725 2650 7725 4225
Wire Wire Line
	7775 3850 7725 3850
Connection ~ 7725 4150
Wire Wire Line
	8025 3700 7725 3700
Connection ~ 7725 3850
Wire Wire Line
	7775 3550 7725 3550
Connection ~ 7725 3700
Wire Wire Line
	8025 3400 7725 3400
Connection ~ 7725 3550
Wire Wire Line
	7775 3100 7725 3100
Connection ~ 7725 3400
Wire Wire Line
	8025 2950 7725 2950
Connection ~ 7725 3100
Wire Wire Line
	7775 2800 7725 2800
Connection ~ 7725 2950
Wire Wire Line
	8025 2650 7725 2650
Connection ~ 7725 2800
Wire Wire Line
	4450 3325 4550 3325
Wire Wire Line
	4450 4325 4550 4325
Wire Wire Line
	8425 6675 9225 6675
Wire Wire Line
	8650 6675 8650 6750
Connection ~ 8650 6675
Wire Wire Line
	9225 6675 9225 5575
Connection ~ 8825 6675
Wire Wire Line
	10650 6125 10650 6250
Wire Wire Line
	10150 5725 10150 6125
Wire Wire Line
	10150 6125 10650 6125
Wire Wire Line
	9925 5125 9925 5300
Wire Wire Line
	9775 5075 9775 5125
Wire Wire Line
	9775 5525 9775 5750
Wire Wire Line
	9575 5700 9925 5700
Wire Wire Line
	9225 4975 9275 4975
Wire Wire Line
	9275 4975 9275 5975
Wire Wire Line
	9275 5975 10100 5975
Wire Wire Line
	10100 5975 10100 5525
Wire Wire Line
	10100 5525 10150 5525
Wire Wire Line
	9225 4875 9325 4875
Wire Wire Line
	9325 4875 9325 5925
Wire Wire Line
	9325 5925 10050 5925
Wire Wire Line
	10050 5925 10050 5425
Wire Wire Line
	10050 5425 10150 5425
Wire Wire Line
	9925 5225 10150 5225
Connection ~ 9925 5225
Wire Wire Line
	7675 5475 8025 5475
Wire Wire Line
	7375 5575 8025 5575
Wire Wire Line
	7675 5675 8025 5675
Wire Wire Line
	7925 5975 7925 5375
Wire Wire Line
	7275 5825 7275 5975
Wire Wire Line
	7275 5975 7925 5975
Connection ~ 7925 5775
Wire Wire Line
	7625 5975 7625 6075
Connection ~ 7625 5975
Wire Wire Line
	7425 5325 7425 5775
Wire Wire Line
	7275 5325 7425 5325
Connection ~ 7425 5375
Wire Wire Line
	9575 4575 9575 4725
Connection ~ 9575 4575
Wire Wire Line
	9400 4975 9400 5125
Wire Wire Line
	9400 5125 9575 5125
Wire Wire Line
	9575 5125 9575 5700
Connection ~ 9775 5700
Wire Wire Line
	7275 5250 7275 5325
Wire Wire Line
	8025 5175 7725 5175
Wire Wire Line
	7725 5175 7725 4675
Wire Wire Line
	7725 4675 8025 4675
Wire Wire Line
	4550 4525 4250 4525
Wire Wire Line
	4550 4725 4550 5075
Connection ~ 4550 4825
Wire Wire Line
	4550 2825 4550 3025
Connection ~ 4550 2925
Wire Wire Line
	4250 4925 4250 5075
Connection ~ 4550 4925
Wire Wire Line
	4050 3325 4050 4325
Wire Wire Line
	4050 3825 3950 3825
Wire Wire Line
	3950 3825 3950 3925
Connection ~ 4050 3825
Wire Wire Line
	4100 3025 4100 3125
Wire Wire Line
	7125 1525 7225 1525
Wire Wire Line
	7225 1525 7225 1625
Wire Wire Line
	2075 3625 2025 3625
Wire Wire Line
	2475 3625 2575 3625
Wire Wire Line
	2575 3625 2575 3725
Wire Wire Line
	8025 4575 7600 4575
Wire Wire Line
	6450 4025 6650 4025
Wire Wire Line
	2100 1450 2100 1350
Wire Wire Line
	2100 1450 2150 1450
Wire Wire Line
	2100 1650 2150 1650
Wire Wire Line
	2550 1450 2550 1800
Connection ~ 2550 1650
Wire Wire Line
	1400 1750 1400 1850
Wire Wire Line
	1400 1750 1300 1750
Wire Wire Line
	900  1250 900  1750
Wire Wire Line
	900  1350 1400 1350
Wire Wire Line
	1400 1550 900  1550
Connection ~ 900  1550
Connection ~ 900  1350
Wire Wire Line
	2275 2300 2275 2550
Connection ~ 2275 2450
Wire Wire Line
	1075 2300 1075 2550
Wire Wire Line
	1075 2950 2275 2950
Connection ~ 1675 2950
Wire Wire Line
	1675 2950 1675 3050
Wire Wire Line
	3750 700  3750 1950
Wire Wire Line
	3750 900  3650 900 
Wire Wire Line
	3750 1250 3650 1250
Connection ~ 3750 900 
Wire Wire Line
	3750 1600 3650 1600
Connection ~ 3750 1250
Wire Wire Line
	3750 1950 3650 1950
Connection ~ 3750 1600
Wire Wire Line
	3700 2050 3650 2050
Wire Wire Line
	3700 1000 3700 2150
Wire Wire Line
	3700 1700 3650 1700
Connection ~ 3700 2050
Wire Wire Line
	3700 1350 3650 1350
Connection ~ 3700 1700
Wire Wire Line
	3700 1000 3650 1000
Connection ~ 3700 1350
Wire Wire Line
	4100 1650 4100 1700
Wire Wire Line
	4100 1700 3950 1700
Wire Wire Line
	3950 1700 3950 800 
Wire Wire Line
	3950 800  3650 800 
Wire Wire Line
	4250 1650 4250 1750
Wire Wire Line
	4250 1750 3900 1750
Wire Wire Line
	3900 1750 3900 1150
Wire Wire Line
	3900 1150 3650 1150
Wire Wire Line
	4400 1650 4400 1800
Wire Wire Line
	4400 1800 3850 1800
Wire Wire Line
	3850 1800 3850 1500
Wire Wire Line
	3850 1500 3650 1500
Wire Wire Line
	4550 1650 4550 1850
Wire Wire Line
	4550 1850 3650 1850
Wire Wire Line
	8525 2075 8525 2275
Wire Wire Line
	7500 1175 8525 1175
Wire Wire Line
	7500 1075 8525 1075
Wire Wire Line
	10700 1175 10075 1175
Wire Wire Line
	7500 675  7500 1175
Connection ~ 7500 975 
Connection ~ 7500 1075
Wire Wire Line
	11050 1075 11050 1375
Wire Wire Line
	11050 1075 10075 1075
Connection ~ 11050 1275
Wire Wire Line
	10700 675  10700 1175
Wire Wire Line
	10700 675  11050 675 
Wire Wire Line
	10075 775  10700 775 
Connection ~ 10700 775 
Wire Wire Line
	3750 2625 3750 2575
Wire Wire Line
	4550 2625 4250 2625
Wire Wire Line
	4550 2825 4375 2825
Wire Wire Line
	3900 2725 3900 3075
Wire Wire Line
	3900 2725 4250 2725
Wire Wire Line
	4250 2725 4250 2625
Connection ~ 3900 2825
Wire Wire Line
	10225 3225 10225 3175
Wire Wire Line
	10225 3175 10325 3175
Wire Wire Line
	10325 3175 10325 3275
Wire Wire Line
	10075 3300 10075 3375
Wire Wire Line
	10075 3375 10325 3375
Wire Wire Line
	4575 5525 4675 5525
Wire Wire Line
	4575 5725 4675 5725
Wire Wire Line
	4675 5725 4675 5775
Wire Wire Line
	2075 3400 2025 3400
Wire Wire Line
	2475 3400 2575 3400
Wire Wire Line
	2575 3400 2575 3500
Wire Wire Line
	1625 4900 1475 4900
Wire Wire Line
	1875 800  1875 1050
Wire Wire Line
	1200 1050 1200 1350
Connection ~ 1200 1350
Wire Wire Line
	10075 1275 10550 1275
Wire Wire Line
	9775 5125 9925 5125
Wire Wire Line
	10000 5075 10150 5075
Wire Wire Line
	8825 6075 8825 6275
Connection ~ 8825 6100
Wire Wire Line
	8425 6075 8425 6275
Connection ~ 8425 6100
Wire Wire Line
	4450 4025 4450 4325
Wire Wire Line
	4450 3325 4450 3625
Wire Wire Line
	9225 4575 10000 4575
Connection ~ 9400 4575
Connection ~ 9775 4575
Wire Wire Line
	8500 2650 8425 2650
Wire Wire Line
	8500 2800 8175 2800
Wire Wire Line
	8500 2950 8425 2950
Wire Wire Line
	8500 3100 8175 3100
Wire Wire Line
	8500 3400 8425 3400
Wire Wire Line
	8500 3550 8175 3550
Wire Wire Line
	8500 3700 8425 3700
Wire Wire Line
	8500 3850 8175 3850
$Comp
L JUMPER3 JP4
U 1 1
P 8000 675
F 0 "JP4" H 8050 575 40  0000 L CNN
F 1 "JUMPER3" H 8000 775 40  0000 C CNN
F 2 "~" H 8000 675 60  0000 C CNN
F 3 "~" H 8000 675 60  0000 C CNN
	1    8000 675 
	-1   0    0    -1  
$EndComp
$Comp
L JUMPER3 JP5
U 1 1
P 8000 975
F 0 "JP5" H 8050 875 40  0000 L CNN
F 1 "JUMPER3" H 8000 1075 40  0000 C CNN
F 2 "~" H 8000 975 60  0000 C CNN
F 3 "~" H 8000 975 60  0000 C CNN
	1    8000 975 
	-1   0    0    1   
$EndComp
Wire Wire Line
	8250 675  8250 2075
Wire Wire Line
	8250 2075 8525 2075
Connection ~ 8250 975 
Connection ~ 8525 2075
Wire Wire Line
	7750 675  7750 975 
Wire Wire Line
	7750 975  7500 975 
Connection ~ 7750 975 
$Comp
L RES_NET4 R28
U 1 1
P 6075 1400
F 0 "R28" V 6075 1111 60  0000 C CNN
F 1 "330 Ohm" H 6075 1400 60  0000 C CNN
F 2 "" H 6075 1400 60  0000 C CNN
F 3 "" H 6075 1400 60  0000 C CNN
	1    6075 1400
	1    0    0    -1  
$EndComp
$Comp
L CONN_2 P7
U 1 1
P 5150 950
F 0 "P7" V 5100 950 40  0000 C CNN
F 1 "CONN_2" V 5200 950 40  0000 C CNN
F 2 "~" H 5150 950 60  0000 C CNN
F 3 "~" H 5150 950 60  0000 C CNN
	1    5150 950 
	-1   0    0    -1  
$EndComp
$Comp
L CONN_2 P8
U 1 1
P 5150 1300
F 0 "P8" V 5100 1300 40  0000 C CNN
F 1 "CONN_2" V 5200 1300 40  0000 C CNN
F 2 "~" H 5150 1300 60  0000 C CNN
F 3 "~" H 5150 1300 60  0000 C CNN
	1    5150 1300
	-1   0    0    -1  
$EndComp
Wire Wire Line
	5850 1650 5700 1650
Wire Wire Line
	5700 1650 5700 850 
Wire Wire Line
	5700 850  5500 850 
Wire Wire Line
	6000 1650 6000 1700
Wire Wire Line
	6000 1700 5650 1700
Wire Wire Line
	5650 1700 5650 1050
Wire Wire Line
	5650 1050 5500 1050
Wire Wire Line
	6150 1650 6150 1750
Wire Wire Line
	6150 1750 5600 1750
Wire Wire Line
	5600 1750 5600 1200
Wire Wire Line
	5600 1200 5500 1200
Wire Wire Line
	6300 1650 6300 1775
Wire Wire Line
	6300 1775 5550 1775
Wire Wire Line
	5550 1775 5550 1400
Wire Wire Line
	5550 1400 5500 1400
Text Label 6300 1150 1    60   ~ 0
MOTOR4_PWM
Text Label 6150 1150 1    60   ~ 0
SERVO4_PWM
Text Label 6000 1150 1    60   ~ 0
MOTOR3_PWM
Text Label 5850 1150 1    60   ~ 0
SERVO3_PWM
$Comp
L GY-271 U10
U 1 1
P 2800 6500
F 0 "U10" H 2750 7100 60  0000 C CNN
F 1 "GY-271" H 2800 5900 60  0000 C CNN
F 2 "" H 3150 5850 60  0000 C CNN
F 3 "" H 3150 5850 60  0000 C CNN
	1    2800 6500
	1    0    0    -1  
$EndComp
$Comp
L +5V #PWR031
U 1 1
P 2100 6100
F 0 "#PWR031" H 2100 6190 20  0001 C CNN
F 1 "+5V" H 2100 6190 30  0000 C CNN
F 2 "" H 2100 6100 60  0000 C CNN
F 3 "" H 2100 6100 60  0000 C CNN
	1    2100 6100
	1    0    0    -1  
$EndComp
$Comp
L GND #PWR032
U 1 1
P 1500 6450
F 0 "#PWR032" H 1500 6450 30  0001 C CNN
F 1 "GND" H 1500 6380 30  0001 C CNN
F 2 "" H 1500 6450 60  0000 C CNN
F 3 "" H 1500 6450 60  0000 C CNN
	1    1500 6450
	1    0    0    -1  
$EndComp
Text Label 2300 6700 2    60   ~ 0
I2C_SDA_5V
Text Label 2300 6500 2    60   ~ 0
I2C_SCL_5V
Text Label 2300 6900 2    60   ~ 0
INT
Wire Wire Line
	2300 6100 2100 6100
Wire Wire Line
	2300 6300 1500 6300
Wire Wire Line
	1500 6300 1500 6450
$Comp
L +5VB #PWR033
U 1 1
P 7500 675
F 0 "#PWR033" H 7500 765 20  0001 C CNN
F 1 "+5VB" H 7500 775 30  0000 C CNN
F 2 "~" H 7500 675 60  0000 C CNN
F 3 "~" H 7500 675 60  0000 C CNN
	1    7500 675 
	1    0    0    -1  
$EndComp
$Comp
L +5VB #PWR034
U 1 1
P 10000 4575
F 0 "#PWR034" H 10000 4665 20  0001 C CNN
F 1 "+5VB" H 10000 4675 30  0000 C CNN
F 2 "~" H 10000 4575 60  0000 C CNN
F 3 "~" H 10000 4575 60  0000 C CNN
	1    10000 4575
	1    0    0    -1  
$EndComp
$Comp
L +5VB #PWR035
U 1 1
P 7275 5250
F 0 "#PWR035" H 7275 5340 20  0001 C CNN
F 1 "+5VB" H 7275 5350 30  0000 C CNN
F 2 "~" H 7275 5250 60  0000 C CNN
F 3 "~" H 7275 5250 60  0000 C CNN
	1    7275 5250
	1    0    0    -1  
$EndComp
$Comp
L +5VB #PWR036
U 1 1
P 11050 675
F 0 "#PWR036" H 11050 765 20  0001 C CNN
F 1 "+5VB" H 11050 775 30  0000 C CNN
F 2 "~" H 11050 675 60  0000 C CNN
F 3 "~" H 11050 675 60  0000 C CNN
	1    11050 675 
	1    0    0    -1  
$EndComp
Connection ~ 1075 2450
$Comp
L +5VB #PWR037
U 1 1
P 2275 2300
F 0 "#PWR037" H 2275 2390 20  0001 C CNN
F 1 "+5VB" H 2275 2400 30  0000 C CNN
F 2 "~" H 2275 2300 60  0000 C CNN
F 3 "~" H 2275 2300 60  0000 C CNN
	1    2275 2300
	1    0    0    -1  
$EndComp
$Comp
L +5VB #PWR038
U 1 1
P 4675 5525
F 0 "#PWR038" H 4675 5615 20  0001 C CNN
F 1 "+5VB" H 4675 5625 30  0000 C CNN
F 2 "~" H 4675 5525 60  0000 C CNN
F 3 "~" H 4675 5525 60  0000 C CNN
	1    4675 5525
	1    0    0    -1  
$EndComp
$Comp
L GND #PWR039
U 1 1
P 8425 600
F 0 "#PWR039" H 8425 600 30  0001 C CNN
F 1 "GND" H 8425 530 30  0001 C CNN
F 2 "" H 8425 600 60  0000 C CNN
F 3 "" H 8425 600 60  0000 C CNN
	1    8425 600 
	1    0    0    -1  
$EndComp
Wire Wire Line
	8525 775  8525 525 
Wire Wire Line
	8525 525  8425 525 
Wire Wire Line
	8425 525  8425 600 
Wire Wire Line
	8525 875  8325 875 
Wire Wire Line
	8325 875  8325 775 
Wire Wire Line
	8325 775  8000 775 
Wire Wire Line
	8525 975  8325 975 
Wire Wire Line
	8325 975  8325 900 
Wire Wire Line
	8325 900  8100 900 
Wire Wire Line
	8100 900  8100 875 
Wire Wire Line
	8100 875  8000 875 
$Comp
L 1N4004 D11
U 1 1
P 2375 975
F 0 "D11" H 2325 850 50  0000 L BNN
F 1 "1N4001" H 2150 1050 50  0000 L BNN
F 2 "diode-DO41-10" H 2375 1125 50  0001 C CNN
F 3 "" H 2375 975 60  0000 C CNN
	1    2375 975 
	0    -1   -1   0   
$EndComp
$Comp
L FUSE F1
U 1 1
P 2125 800
F 0 "F1" H 2050 900 40  0000 C CNN
F 1 "FUSE" H 2050 725 40  0000 C CNN
F 2 "" H 2125 800 60  0000 C CNN
F 3 "" H 2125 800 60  0000 C CNN
	1    2125 800 
	1    0    0    -1  
$EndComp
Wire Wire Line
	1875 1050 1200 1050
Wire Wire Line
	2375 1175 2375 1075
Wire Wire Line
	2375 1075 2600 1075
Wire Wire Line
	2600 1075 2600 1000
Wire Wire Line
	2600 800  2375 800 
Wire Wire Line
	2375 800  2375 875 
$EndSCHEMATC
